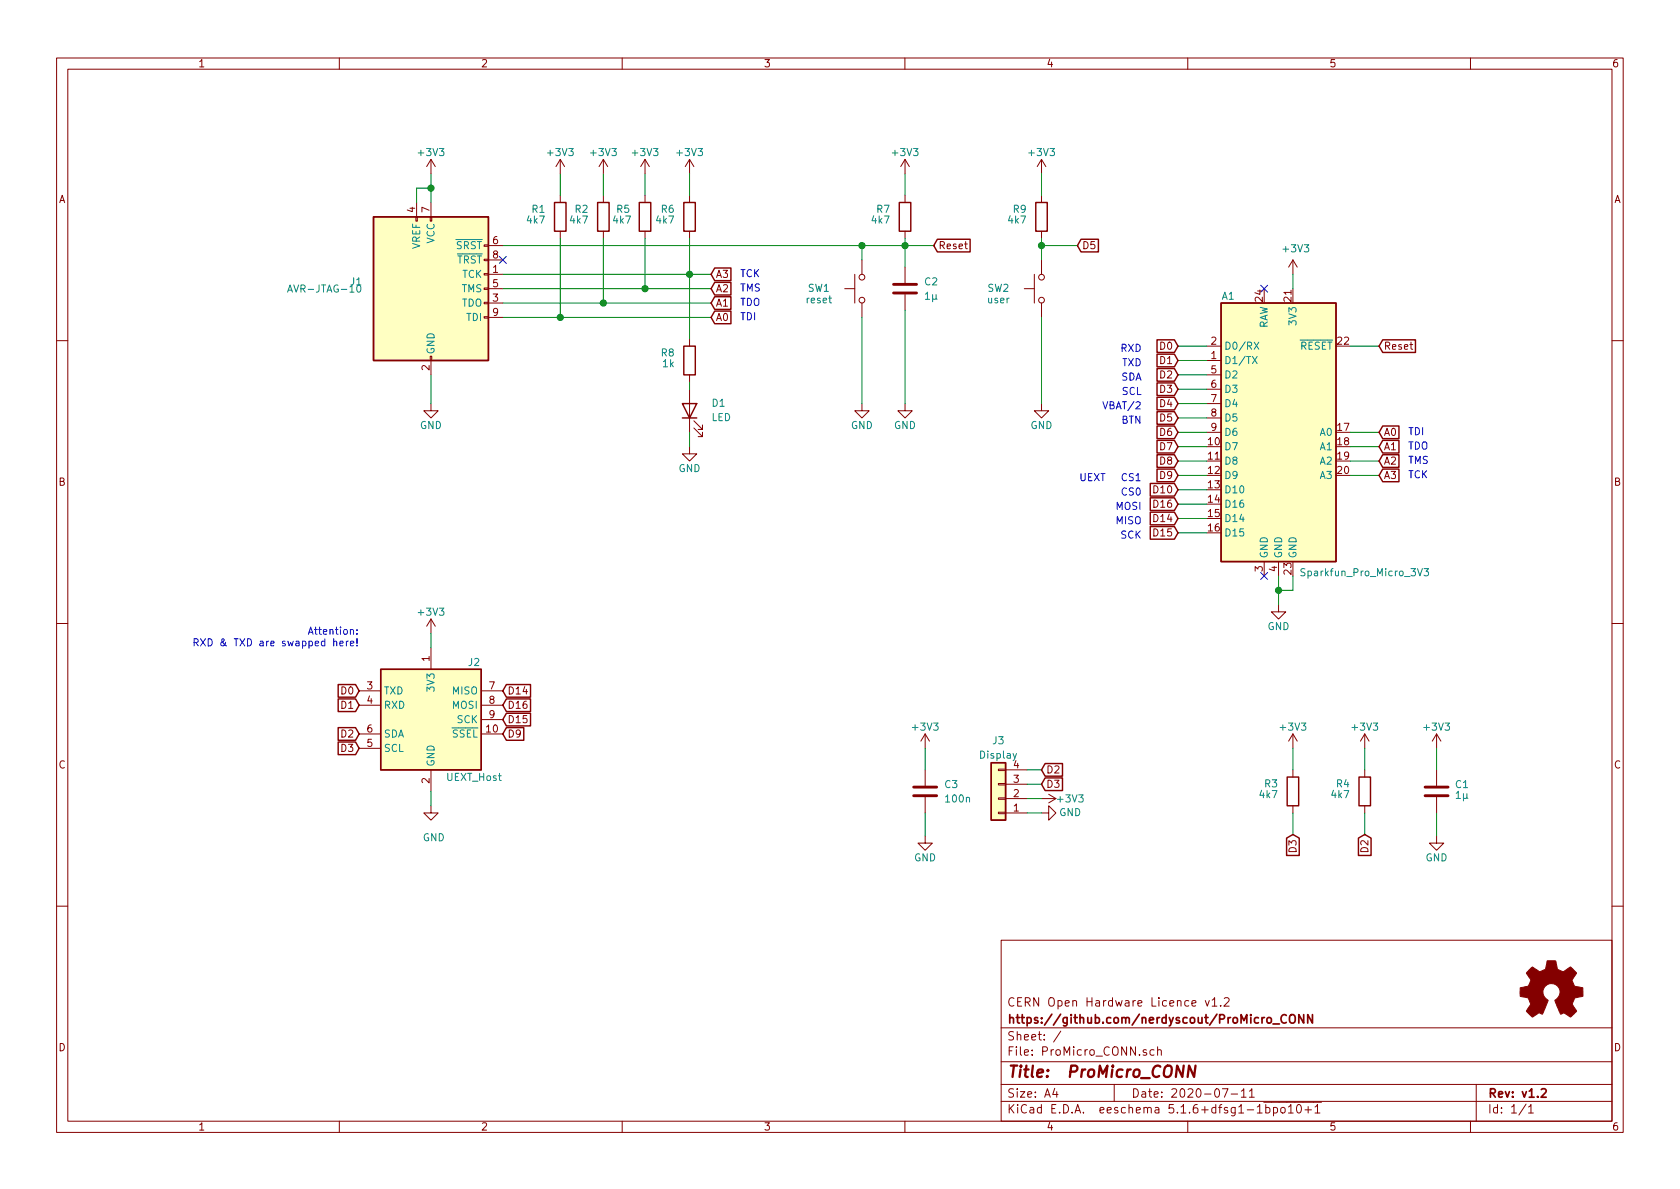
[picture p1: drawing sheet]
EESchema Schematic File Version 4
EELAYER 30 0
EELAYER END
$Descr A4 11693 8268
encoding utf-8
Sheet 1 1
Title " ProMicro_CONN"
Date "2020-07-11"
Rev "v1.2"
Comp "https://github.com/nerdyscout/ProMicro_CONN"
Comment1 "CERN Open Hardware Licence v1.2"
Comment2 ""
Comment3 ""
Comment4 ""
$EndDescr
Connection ~ 3000 1300
Connection ~ 3900 2200
Connection ~ 4200 2100
Connection ~ 4490 2000
Connection ~ 4800 1900
Connection ~ 6000 1700
Connection ~ 6300 1700
Connection ~ 8900 4100
NoConn ~ 8800 4000
Wire Wire Line
	4800 2650 4800 2700
Wire Wire Line
	6300 1650 6300 1700
Wire Wire Line
	2900 1300 3000 1300
Wire Wire Line
	2900 1400 2900 1300
Wire Wire Line
	3000 1200 3000 1300
Wire Wire Line
	3000 1300 3000 1400
Wire Wire Line
	3000 4400 3000 4500
Wire Wire Line
	3000 5500 3000 5600
Wire Wire Line
	4800 3000 4800 3100
Wire Wire Line
	6000 1700 6000 1800
Wire Wire Line
	7150 5350 7250 5350
Wire Wire Line
	7150 5450 7250 5450
Wire Wire Line
	7150 5550 7250 5550
Wire Wire Line
	7150 5650 7250 5650
Wire Wire Line
	8900 4000 8900 4100
Wire Wire Line
	8900 4100 8900 4200
Wire Wire Line
	9000 1900 9000 2000
Wire Wire Line
	9000 4000 9000 4100
Wire Wire Line
	9000 4100 8900 4100
Wire Wire Line
	3900 1200 3900 1350
Wire Wire Line
	4200 1200 4200 1350
Wire Wire Line
	4490 1200 4490 1350
Wire Wire Line
	4800 1200 4800 1350
Wire Wire Line
	4800 1900 4950 1900
Wire Wire Line
	6300 1200 6300 1350
Wire Wire Line
	6300 1700 6300 1850
Wire Wire Line
	6440 5200 6440 5350
Wire Wire Line
	9000 5200 9000 5350
Wire Wire Line
	9000 5650 9000 5800
Wire Wire Line
	9500 5200 9500 5350
Wire Wire Line
	9500 5650 9500 5800
Wire Wire Line
	10000 5200 10000 5350
Wire Wire Line
	6440 5650 6440 5810
Wire Wire Line
	10000 5650 10000 5810
Wire Wire Line
	3000 2600 3000 2800
Wire Wire Line
	6300 1700 6500 1700
Wire Wire Line
	8200 2400 8400 2400
Wire Wire Line
	8200 2500 8400 2500
Wire Wire Line
	8200 2600 8400 2600
Wire Wire Line
	8200 2700 8400 2700
Wire Wire Line
	8200 2800 8400 2800
Wire Wire Line
	8200 2900 8400 2900
Wire Wire Line
	8200 3000 8400 3000
Wire Wire Line
	8200 3100 8400 3100
Wire Wire Line
	8200 3200 8400 3200
Wire Wire Line
	8200 3300 8400 3300
Wire Wire Line
	8200 3400 8400 3400
Wire Wire Line
	8200 3500 8400 3500
Wire Wire Line
	8200 3600 8400 3600
Wire Wire Line
	8200 3700 8400 3700
Wire Wire Line
	9400 2400 9600 2400
Wire Wire Line
	9400 3000 9600 3000
Wire Wire Line
	9400 3100 9600 3100
Wire Wire Line
	9400 3200 9600 3200
Wire Wire Line
	9400 3300 9600 3300
Wire Wire Line
	4800 1650 4800 1900
Wire Wire Line
	6000 1700 6300 1700
Wire Wire Line
	4490 1650 4490 2000
Wire Wire Line
	3500 2200 3900 2200
Wire Wire Line
	4200 1650 4200 2100
Wire Wire Line
	4800 1900 4800 2350
Wire Wire Line
	4490 2000 4950 2000
Wire Wire Line
	3900 1650 3900 2200
Wire Wire Line
	6000 2200 6000 2800
Wire Wire Line
	6300 2150 6300 2800
Wire Wire Line
	3500 2100 4200 2100
Wire Wire Line
	4200 2100 4950 2100
Wire Wire Line
	3500 2000 4490 2000
Wire Wire Line
	3900 2200 4950 2200
Wire Wire Line
	3500 1900 4800 1900
Wire Wire Line
	3500 1700 6000 1700
Text Notes 5150 1930 0    50   ~ 0
TCK
Text Notes 5150 2030 0    50   ~ 0
TMS
Text Notes 5150 2130 0    50   ~ 0
TDO
Text Notes 5150 2230 0    50   ~ 0
TDI
Text Notes 9800 3030 0    50   ~ 0
TDI
Text Notes 9800 3130 0    50   ~ 0
TDO
Text Notes 9800 3230 0    50   ~ 0
TMS
Text Notes 9800 3330 0    50   ~ 0
TCK
Text GLabel 2500 4900 0    50   Input ~ 0
D1
Text GLabel 2500 5100 0    50   Input ~ 0
D2
Text GLabel 2500 5200 0    50   Input ~ 0
D3
Text GLabel 4950 1900 2    50   Input ~ 0
A3
Text GLabel 4950 2000 2    50   Input ~ 0
A2
Text GLabel 4950 2100 2    50   Input ~ 0
A1
Text GLabel 4950 2200 2    50   Input ~ 0
A0
Text GLabel 6500 1700 2    50   Input ~ 0
Reset
Text GLabel 7250 5350 2    50   Input ~ 0
D2
Text GLabel 7250 5450 2    50   Input ~ 0
D3
Text GLabel 8200 2400 0    50   Input ~ 0
D0
Text GLabel 8200 2500 0    50   Input ~ 0
D1
Text GLabel 8200 2600 0    50   Input ~ 0
D2
Text GLabel 8200 2700 0    50   Input ~ 0
D3
Text GLabel 8200 2800 0    50   Input ~ 0
D4
Text GLabel 8200 2900 0    50   Input ~ 0
D5
Text GLabel 8200 3000 0    50   Input ~ 0
D6
Text GLabel 8200 3100 0    50   Input ~ 0
D7
Text GLabel 8200 3200 0    50   Input ~ 0
D8
Text GLabel 8200 3300 0    50   Input ~ 0
D9
Text GLabel 8200 3400 0    50   Input ~ 0
D10
Text GLabel 8200 3500 0    50   Input ~ 0
D16
Text GLabel 8200 3600 0    50   Input ~ 0
D14
Text GLabel 8200 3700 0    50   Input ~ 0
D15
Text GLabel 9000 5800 3    50   Input ~ 0
D3
Text GLabel 9500 5800 3    50   Input ~ 0
D2
Text GLabel 9600 2400 2    50   Input ~ 0
Reset
Text GLabel 9600 3000 2    50   Input ~ 0
A0
Text GLabel 9600 3100 2    50   Input ~ 0
A1
Text GLabel 9600 3200 2    50   Input ~ 0
A2
Text GLabel 9600 3300 2    50   Input ~ 0
A3
$Comp
L power:+3V3 #PWR0122
U 1 1
P 3000 1200
F 0 "#PWR0122" H 3000 1050 50  0001 C CNN
F 1 "+3V3" H 3000 1350 50  0000 C CNN
F 2 "" H 3000 1200 50  0001 C CNN
F 3 "" H 3000 1200 50  0001 C CNN
	1    3000 1200
	1    0    0    -1  
$EndComp
$Comp
L power:+3V3 #PWR0107
U 1 1
P 3000 4400
F 0 "#PWR0107" H 3000 4250 50  0001 C CNN
F 1 "+3V3" H 3000 4550 50  0000 C CNN
F 2 "" H 3000 4400 50  0001 C CNN
F 3 "" H 3000 4400 50  0001 C CNN
	1    3000 4400
	1    0    0    -1  
$EndComp
$Comp
L power:+3V3 #PWR0113
U 1 1
P 3900 1200
F 0 "#PWR0113" H 3900 1050 50  0001 C CNN
F 1 "+3V3" H 3900 1350 50  0000 C CNN
F 2 "" H 3900 1200 50  0001 C CNN
F 3 "" H 3900 1200 50  0001 C CNN
	1    3900 1200
	1    0    0    -1  
$EndComp
$Comp
L power:+3V3 #PWR0110
U 1 1
P 4200 1200
F 0 "#PWR0110" H 4200 1050 50  0001 C CNN
F 1 "+3V3" H 4200 1350 50  0000 C CNN
F 2 "" H 4200 1200 50  0001 C CNN
F 3 "" H 4200 1200 50  0001 C CNN
	1    4200 1200
	1    0    0    -1  
$EndComp
$Comp
L power:+3V3 #PWR0114
U 1 1
P 4490 1200
F 0 "#PWR0114" H 4490 1050 50  0001 C CNN
F 1 "+3V3" H 4490 1350 50  0000 C CNN
F 2 "" H 4490 1200 50  0001 C CNN
F 3 "" H 4490 1200 50  0001 C CNN
	1    4490 1200
	1    0    0    -1  
$EndComp
$Comp
L power:+3V3 #PWR0115
U 1 1
P 4800 1200
F 0 "#PWR0115" H 4800 1050 50  0001 C CNN
F 1 "+3V3" H 4800 1350 50  0000 C CNN
F 2 "" H 4800 1200 50  0001 C CNN
F 3 "" H 4800 1200 50  0001 C CNN
	1    4800 1200
	1    0    0    -1  
$EndComp
$Comp
L power:+3V3 #PWR0118
U 1 1
P 6300 1200
F 0 "#PWR0118" H 6300 1050 50  0001 C CNN
F 1 "+3V3" H 6300 1350 50  0000 C CNN
F 2 "" H 6300 1200 50  0001 C CNN
F 3 "" H 6300 1200 50  0001 C CNN
	1    6300 1200
	1    0    0    -1  
$EndComp
$Comp
L power:+3V3 #PWR0117
U 1 1
P 6440 5200
F 0 "#PWR0117" H 6440 5050 50  0001 C CNN
F 1 "+3V3" H 6440 5350 50  0000 C CNN
F 2 "" H 6440 5200 50  0001 C CNN
F 3 "" H 6440 5200 50  0001 C CNN
	1    6440 5200
	1    0    0    -1  
$EndComp
$Comp
L power:+3V3 #PWR0105
U 1 1
P 7250 5550
F 0 "#PWR0105" H 7250 5400 50  0001 C CNN
F 1 "+3V3" V 7250 5750 50  0000 C CNN
F 2 "" H 7250 5550 50  0001 C CNN
F 3 "" H 7250 5550 50  0001 C CNN
	1    7250 5550
	0    1    1    0   
$EndComp
$Comp
L power:+3V3 #PWR0102
U 1 1
P 9000 1900
F 0 "#PWR0102" H 9000 1750 50  0001 C CNN
F 1 "+3V3" H 9020 2080 50  0000 C CNN
F 2 "" H 9000 1900 50  0001 C CNN
F 3 "" H 9000 1900 50  0001 C CNN
	1    9000 1900
	1    0    0    -1  
$EndComp
$Comp
L power:+3V3 #PWR0112
U 1 1
P 9000 5200
F 0 "#PWR0112" H 9000 5050 50  0001 C CNN
F 1 "+3V3" H 9000 5350 50  0000 C CNN
F 2 "" H 9000 5200 50  0001 C CNN
F 3 "" H 9000 5200 50  0001 C CNN
	1    9000 5200
	1    0    0    -1  
$EndComp
$Comp
L power:+3V3 #PWR0111
U 1 1
P 9500 5200
F 0 "#PWR0111" H 9500 5050 50  0001 C CNN
F 1 "+3V3" H 9500 5350 50  0000 C CNN
F 2 "" H 9500 5200 50  0001 C CNN
F 3 "" H 9500 5200 50  0001 C CNN
	1    9500 5200
	1    0    0    -1  
$EndComp
$Comp
L power:+3V3 #PWR0103
U 1 1
P 10000 5200
F 0 "#PWR0103" H 10000 5050 50  0001 C CNN
F 1 "+3V3" H 10000 5350 50  0000 C CNN
F 2 "" H 10000 5200 50  0001 C CNN
F 3 "" H 10000 5200 50  0001 C CNN
	1    10000 5200
	1    0    0    -1  
$EndComp
$Comp
L power:GND #PWR0109
U 1 1
P 3000 2800
F 0 "#PWR0109" H 3000 2550 50  0001 C CNN
F 1 "GND" H 3000 2650 50  0000 C CNN
F 2 "" H 3000 2800 50  0001 C CNN
F 3 "" H 3000 2800 50  0001 C CNN
	1    3000 2800
	1    0    0    -1  
$EndComp
$Comp
L power:GND #PWR0108
U 1 1
P 3000 5600
F 0 "#PWR0108" H 3000 5350 50  0001 C CNN
F 1 "GND" H 3020 5380 50  0000 C CNN
F 2 "" H 3000 5600 50  0001 C CNN
F 3 "" H 3000 5600 50  0001 C CNN
	1    3000 5600
	1    0    0    -1  
$EndComp
$Comp
L power:GND #PWR0121
U 1 1
P 4800 3100
F 0 "#PWR0121" H 4800 2850 50  0001 C CNN
F 1 "GND" H 4800 2950 50  0000 C CNN
F 2 "" H 4800 3100 50  0001 C CNN
F 3 "" H 4800 3100 50  0001 C CNN
	1    4800 3100
	1    0    0    -1  
$EndComp
$Comp
L power:GND #PWR0120
U 1 1
P 6000 2800
F 0 "#PWR0120" H 6000 2550 50  0001 C CNN
F 1 "GND" H 6000 2650 50  0000 C CNN
F 2 "" H 6000 2800 50  0001 C CNN
F 3 "" H 6000 2800 50  0001 C CNN
	1    6000 2800
	1    0    0    -1  
$EndComp
$Comp
L power:GND #PWR0119
U 1 1
P 6300 2800
F 0 "#PWR0119" H 6300 2550 50  0001 C CNN
F 1 "GND" H 6300 2650 50  0000 C CNN
F 2 "" H 6300 2800 50  0001 C CNN
F 3 "" H 6300 2800 50  0001 C CNN
	1    6300 2800
	1    0    0    -1  
$EndComp
$Comp
L power:GND #PWR0116
U 1 1
P 6440 5810
F 0 "#PWR0116" H 6440 5560 50  0001 C CNN
F 1 "GND" H 6440 5660 50  0000 C CNN
F 2 "" H 6440 5810 50  0001 C CNN
F 3 "" H 6440 5810 50  0001 C CNN
	1    6440 5810
	1    0    0    -1  
$EndComp
$Comp
L power:GND #PWR0106
U 1 1
P 7250 5650
F 0 "#PWR0106" H 7250 5400 50  0001 C CNN
F 1 "GND" V 7250 5450 50  0000 C CNN
F 2 "" H 7250 5650 50  0001 C CNN
F 3 "" H 7250 5650 50  0001 C CNN
	1    7250 5650
	0    -1   -1   0   
$EndComp
$Comp
L power:GND #PWR0101
U 1 1
P 8900 4200
F 0 "#PWR0101" H 8900 3950 50  0001 C CNN
F 1 "GND" H 8900 4050 50  0000 C CNN
F 2 "" H 8900 4200 50  0001 C CNN
F 3 "" H 8900 4200 50  0001 C CNN
	1    8900 4200
	1    0    0    -1  
$EndComp
$Comp
L power:GND #PWR0104
U 1 1
P 10000 5810
F 0 "#PWR0104" H 10000 5560 50  0001 C CNN
F 1 "GND" H 10000 5660 50  0000 C CNN
F 2 "" H 10000 5810 50  0001 C CNN
F 3 "" H 10000 5810 50  0001 C CNN
	1    10000 5810
	1    0    0    -1  
$EndComp
$Comp
L Device:R R1
U 1 1
P 3900 1500
F 0 "R1" H 4000 1450 50  0000 L CNN
F 1 "4k7" H 4000 1525 50  0000 L CNN
F 2 "Resistor_SMD:R_0603_1608Metric" V 3830 1500 50  0001 C CNN
F 3 "~" H 3900 1500 50  0001 C CNN
F 4 "0603WAF4701T5E" H 3900 1500 50  0001 C CNN "manf#"
F 5 "C23162" H 3900 1500 50  0001 C CNN "LCSC#"
	1    3900 1500
	-1   0    0    1   
$EndComp
$Comp
L Device:R R2
U 1 1
P 4200 1500
F 0 "R2" H 4300 1450 50  0000 L CNN
F 1 "4k7" H 4300 1525 50  0000 L CNN
F 2 "Resistor_SMD:R_0603_1608Metric" V 4130 1500 50  0001 C CNN
F 3 "~" H 4200 1500 50  0001 C CNN
F 4 "0603WAF4701T5E" H 4200 1500 50  0001 C CNN "manf#"
F 5 "C23162" H 4200 1500 50  0001 C CNN "LCSC#"
	1    4200 1500
	-1   0    0    1   
$EndComp
$Comp
L Device:R R5
U 1 1
P 4490 1500
F 0 "R5" H 4590 1450 50  0000 L CNN
F 1 "4k7" H 4580 1525 50  0000 L CNN
F 2 "Resistor_SMD:R_0603_1608Metric" V 4420 1500 50  0001 C CNN
F 3 "~" H 4490 1500 50  0001 C CNN
F 4 "0603WAF4701T5E" H 4490 1500 50  0001 C CNN "manf#"
F 5 "C23162" H 4490 1500 50  0001 C CNN "LCSC#"
	1    4490 1500
	-1   0    0    1   
$EndComp
$Comp
L Device:R R6
U 1 1
P 4800 1500
F 0 "R6" H 4900 1450 50  0000 L CNN
F 1 "4k7" H 4900 1525 50  0000 L CNN
F 2 "Resistor_SMD:R_0603_1608Metric" V 4730 1500 50  0001 C CNN
F 3 "~" H 4800 1500 50  0001 C CNN
F 4 "0603WAF4701T5E" H 4800 1500 50  0001 C CNN "manf#"
F 5 "C23162" H 4800 1500 50  0001 C CNN "LCSC#"
	1    4800 1500
	-1   0    0    1   
$EndComp
$Comp
L Device:R R8
U 1 1
P 4800 2500
F 0 "R8" H 4900 2450 50  0000 L CNN
F 1 "1k" H 4900 2525 50  0000 L CNN
F 2 "Resistor_SMD:R_0603_1608Metric" V 4730 2500 50  0001 C CNN
F 3 "~" H 4800 2500 50  0001 C CNN
	1    4800 2500
	-1   0    0    1   
$EndComp
$Comp
L Device:R R7
U 1 1
P 6300 1500
F 0 "R7" H 6400 1450 50  0000 L CNN
F 1 "4k7" H 6400 1525 50  0000 L CNN
F 2 "Resistor_SMD:R_0603_1608Metric" V 6230 1500 50  0001 C CNN
F 3 "~" H 6300 1500 50  0001 C CNN
F 4 "0603WAF4701T5E" H 6300 1500 50  0001 C CNN "manf#"
F 5 "C23162" H 6300 1500 50  0001 C CNN "LCSC#"
	1    6300 1500
	-1   0    0    1   
$EndComp
$Comp
L Device:R R3
U 1 1
P 9000 5500
F 0 "R3" H 9100 5450 50  0000 L CNN
F 1 "4k7" H 9100 5525 50  0000 L CNN
F 2 "Resistor_SMD:R_0603_1608Metric" V 8930 5500 50  0001 C CNN
F 3 "~" H 9000 5500 50  0001 C CNN
F 4 "C23162" H 9000 5500 50  0001 C CNN "LCSC#"
F 5 "0603WAF4701T5E" H 9000 5500 50  0001 C CNN "manf#"
	1    9000 5500
	-1   0    0    1   
$EndComp
$Comp
L Device:R R4
U 1 1
P 9500 5500
F 0 "R4" H 9600 5450 50  0000 L CNN
F 1 "4k7" H 9600 5525 50  0000 L CNN
F 2 "Resistor_SMD:R_0603_1608Metric" V 9430 5500 50  0001 C CNN
F 3 "~" H 9500 5500 50  0001 C CNN
F 4 "C23162" H 9500 5500 50  0001 C CNN "LCSC#"
F 5 "0603WAF4701T5E" H 9500 5500 50  0001 C CNN "manf#"
	1    9500 5500
	-1   0    0    1   
$EndComp
$Comp
L Device:LED D1
U 1 1
P 4800 2850
F 0 "D1" V 4850 2700 50  0000 R CNN
F 1 "LED" V 4750 2700 50  0000 R CNN
F 2 "LED_SMD:LED_0603_1608Metric" H 4800 2850 50  0001 C CNN
F 3 "~" H 4800 2850 50  0001 C CNN
F 4 "19-217/GHC-YR1S2/3T" H 4800 2850 50  0001 C CNN "manf#"
F 5 "C72043" H 4800 2850 50  0001 C CNN "LCSC#"
	1    4800 2850
	0    -1   -1   0   
$EndComp
$Comp
L Device:C C2
U 1 1
P 6300 2000
F 0 "C2" H 6430 2050 50  0000 L CNN
F 1 "1µ" H 6430 1950 50  0000 L CNN
F 2 "Capacitor_SMD:C_0603_1608Metric" H 6338 1850 50  0001 C CNN
F 3 "~" H 6300 2000 50  0001 C CNN
F 4 "CL10A105KB8NNNC" H 6300 2000 50  0001 C CNN "manf#"
F 5 "C15849" H 6300 2000 50  0001 C CNN "LCSC#"
	1    6300 2000
	1    0    0    -1  
$EndComp
$Comp
L Device:C C3
U 1 1
P 6440 5500
F 0 "C3" H 6570 5550 50  0000 L CNN
F 1 "100n" H 6570 5450 50  0000 L CNN
F 2 "Capacitor_SMD:C_0603_1608Metric" H 6478 5350 50  0001 C CNN
F 3 "~" H 6440 5500 50  0001 C CNN
F 4 "CC0603KRX7R9BB104" H 6440 5500 50  0001 C CNN "manf#"
F 5 "C14663" H 6440 5500 50  0001 C CNN "LCSC#"
	1    6440 5500
	1    0    0    -1  
$EndComp
$Comp
L Device:C C1
U 1 1
P 10000 5500
F 0 "C1" H 10125 5550 50  0000 L CNN
F 1 "1µ" H 10125 5475 50  0000 L CNN
F 2 "Capacitor_SMD:C_0603_1608Metric" H 10038 5350 50  0001 C CNN
F 3 "~" H 10000 5500 50  0001 C CNN
F 4 "CL10A105KB8NNNC" H 10000 5500 50  0001 C CNN "manf#"
F 5 "C15849" H 10000 5500 50  0001 C CNN "LCSC#"
	1    10000 5500
	1    0    0    -1  
$EndComp
$Comp
L Switch:SW_Push SW1
U 1 1
P 6000 2000
F 0 "SW1" V 6000 2300 50  0000 C CNN
F 1 "reset" V 5920 2300 50  0000 C CNN
F 2 "Button_Switch_SMD:SW_SPST_B3U-1000P" H 6000 2200 50  0001 C CNN
F 3 "~" H 6000 2200 50  0001 C CNN
F 4 " B3U-1000P" H 6000 2000 50  0001 C CNN "manf#"
	1    6000 2000
	0    -1   -1   0   
$EndComp
$Comp
L Connector_Generic:Conn_01x04 J3
U 1 1
P 6950 5550
F 0 "J3" H 6950 5150 50  0000 C CNN
F 1 "Display" H 6950 5250 50  0000 C CNN
F 2 "Connector_PinHeader_2.54mm:PinHeader_1x04_P2.54mm_Vertical" H 6950 5550 50  0001 C CNN
F 3 "~" H 6950 5550 50  0001 C CNN
	1    6950 5550
	-1   0    0    1   
$EndComp
$Comp
L Graphic:Logo_Open_Hardware_Small LOGO1
U 1 1
P 10800 6900
F 0 "LOGO1" H 10800 7175 50  0001 C CNN
F 1 "Logo_Open_Hardware_Small" H 10800 6675 50  0001 C CNN
F 2 "Symbol:OSHW-Logo2_7.3x6mm_SilkScreen" H 10800 6900 50  0001 C CNN
F 3 "~" H 10800 6900 50  0001 C CNN
	1    10800 6900
	1    0    0    -1  
$EndComp
$Comp
L Connector:UEXT_Host J2
U 1 1
P 3000 5000
F 0 "J2" H 3300 5400 50  0000 C CNN
F 1 "UEXT_Host" H 3300 4600 50  0000 C CNN
F 2 "Connector_PCBEdge:UEXT" H 3010 5600 50  0001 C CNN
F 3 "https://www.olimex.com/Products/Modules/UEXT/resources/UEXT_rev_B.pdf" H 2850 5000 50  0001 C CNN
	1    3000 5000
	1    0    0    -1  
$EndComp
Text Notes 7950 2450 2    50   ~ 0
RXD
Text Notes 7950 2550 2    50   ~ 0
TXD
Text Notes 7950 2650 2    50   ~ 0
SDA
Text Notes 7950 2750 2    50   ~ 0
SCL
Text Notes 7950 3450 2    50   ~ 0
CS0
Text Notes 7950 3350 2    50   ~ 0
CS1
Text Notes 7950 3550 2    50   ~ 0
MOSI
Text Notes 7950 3650 2    50   ~ 0
MISO
Text Notes 7950 3750 2    50   ~ 0
SCK
NoConn ~ 3500 1800
Text GLabel 2500 4800 0    50   Input ~ 0
D0
Text Notes 2500 4500 2    50   ~ 0
Attention:\nRXD & TXD are swapped here!
Text GLabel 3500 5100 2    50   Input ~ 0
D9
Text GLabel 3500 5000 2    50   Input ~ 0
D15
Text GLabel 3500 4900 2    50   Input ~ 0
D16
Text GLabel 3500 4800 2    50   Input ~ 0
D14
Text Notes 7700 3350 2    50   ~ 0
UEXT
Text Notes 7950 2850 2    50   ~ 0
VBAT/2
NoConn ~ 8800 2000
$Comp
L Switch:SW_Push SW2
U 1 1
P 7250 2000
F 0 "SW2" V 7250 2300 50  0000 C CNN
F 1 "user" V 7170 2300 50  0000 C CNN
F 2 "Button_Switch_SMD:SW_SPST_B3U-1000P" H 7250 2200 50  0001 C CNN
F 3 "~" H 7250 2200 50  0001 C CNN
F 4 " B3U-1000P" H 7250 2000 50  0001 C CNN "manf#"
	1    7250 2000
	0    -1   -1   0   
$EndComp
$Comp
L power:GND #PWR0123
U 1 1
P 7250 2800
F 0 "#PWR0123" H 7250 2550 50  0001 C CNN
F 1 "GND" H 7250 2650 50  0000 C CNN
F 2 "" H 7250 2800 50  0001 C CNN
F 3 "" H 7250 2800 50  0001 C CNN
	1    7250 2800
	1    0    0    -1  
$EndComp
$Comp
L Device:R R9
U 1 1
P 7250 1500
F 0 "R9" H 7350 1450 50  0000 L CNN
F 1 "4k7" H 7350 1525 50  0000 L CNN
F 2 "Resistor_SMD:R_0603_1608Metric" V 7180 1500 50  0001 C CNN
F 3 "~" H 7250 1500 50  0001 C CNN
F 4 "0603WAF4701T5E" H 7250 1500 50  0001 C CNN "manf#"
F 5 "C23162" H 7250 1500 50  0001 C CNN "LCSC#"
	1    7250 1500
	-1   0    0    1   
$EndComp
Wire Wire Line
	7250 1650 7250 1700
$Comp
L power:+3V3 #PWR0124
U 1 1
P 7250 1200
F 0 "#PWR0124" H 7250 1050 50  0001 C CNN
F 1 "+3V3" H 7250 1350 50  0000 C CNN
F 2 "" H 7250 1200 50  0001 C CNN
F 3 "" H 7250 1200 50  0001 C CNN
	1    7250 1200
	1    0    0    -1  
$EndComp
Wire Wire Line
	7250 1200 7250 1350
Text Notes 7950 2950 2    50   ~ 0
BTN
Text GLabel 7500 1700 2    50   Input ~ 0
D5
Wire Wire Line
	7500 1700 7250 1700
Connection ~ 7250 1700
Wire Wire Line
	7250 1700 7250 1800
Wire Wire Line
	7250 2200 7250 2800
$Comp
L MCU_Module:Sparkfun_Pro_Micro_3V3 A1
U 1 1
P 8900 3000
F 0 "A1" H 8550 3950 50  0000 C CNN
F 1 "Sparkfun_Pro_Micro_3V3" H 9500 2025 50  0000 C CNN
F 2 "Module:Sparkfun_Pro_Micro" H 8900 3000 50  0001 C CIN
F 3 "https://www.sparkfun.com/products/12587" H 8900 2000 50  0001 C CNN
	1    8900 3000
	1    0    0    -1  
$EndComp
$Comp
L Connector:AVR-JTAG-10 J1
U 1 1
P 3000 2000
F 0 "J1" H 2525 2050 50  0000 R CNN
F 1 "AVR-JTAG-10" H 2525 2000 50  0000 R CNN
F 2 "Connector_IDC:IDC-Header_2x05_P2.54mm_Vertical" V 2850 2150 50  0001 C CNN
F 3 " ~" H 1725 1450 50  0001 C CNN
	1    3000 2000
	1    0    0    -1  
$EndComp
$EndSCHEMATC
